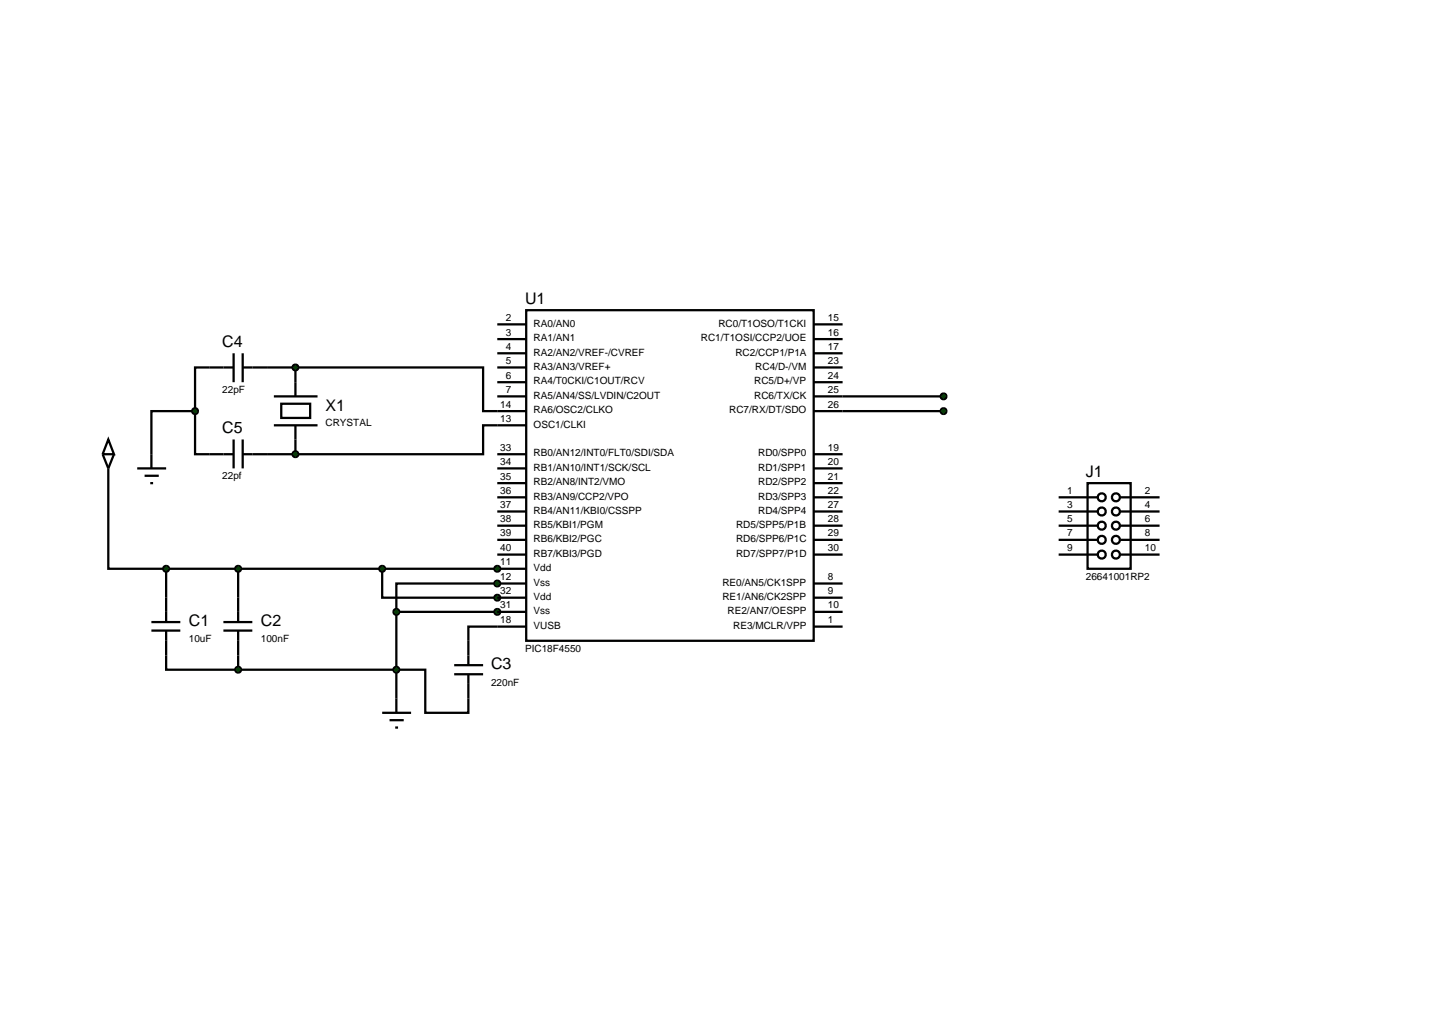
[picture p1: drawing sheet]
<svg xmlns="http://www.w3.org/2000/svg" width="257mm" height="180mm" viewBox="0 0 257 180" stroke-linecap="round" stroke-linejoin="round" font-family="sans-serif">
<g fill="none" stroke="#000" stroke-width=".4">
<path d="M87.7 57.2h5.1M87.7 59.8h5.1M92.8 54.7h50.7v58.3h-50.7zM143.5 57.2h5.1M143.5 59.8h5.1M34.4 72.5v7.6h2.5M34.4 72.5h-7.7v7.6M36.9 64.8h-2.5v7.7M47.1 64.8h5M52.1 64.8h33.1v7.7h7.6M52.1 64.8v2.6M52.1 77.5v2.6"/>
<path d="M87.7 69.9h5.1M87.7 64.8h5.1M87.7 62.3h5.1M87.7 67.4h5.1M92.8 75h-7.6v5.1h-33.1M143.5 69.9h22.9M143.5 72.5h22.9M143.5 64.8h5.1M143.5 62.3h5.1M143.5 67.4h5.1M19.1 82.6v17.7h10.2M47.1 80.1h5"/>
<path d="M87.7 80.1h5.1M87.7 82.6h5.1M87.7 85.2h5.1M87.7 87.7h5.1M87.7 90.2h5.1M87.7 92.7h5.1M87.7 95.2h5.1M87.7 97.8h5.1M143.5 80.1h5.1M143.5 82.6h5.1M143.5 85.2h5.1M143.5 87.7h5.1"/>
<path d="M143.5 90.2h5.1M143.5 92.7h5.1M143.5 95.2h5.1M143.5 97.8h5.1M29.3 115.6v2.5h12.7M29.3 100.3h58.4M29.3 100.3v5.1M42 118.1h33v7.6h7.6v-2.5M42 100.3v5.1M42 115.6v2.5M67.4 100.3v5.1h20.3M69.9 107.9h17.8"/>
<path d="M69.9 107.9v15.3M87.7 102.9h-17.8v5M92.8 110.5h-10.2v2.5M143.5 107.9h5.1M143.5 110.5h5.1M143.5 102.9h5.1M143.5 105.4h5.1"/>
</g>
<g fill="#004000" stroke="#000" stroke-width=".4">
<path d="M166.1 69.5l.3-.1-.5 .5zM166.4 69.4l.4 .2 .1 .3zM166.9 69.9l-.1 .3-.4 .2zM165.9 69.9l.5 .5-.4-.2z"/>
<path d="M166.1 72.1l.3-.1-.5 .5zM166.4 72l.4 .2 .1 .3zM166.4 73l.5-.5-.1 .3zM165.9 72.5l.5 .5-.4-.2z"/>
</g>
<g fill="#004000">
<path d="M166.4 69.4l.5 .5-.5 .5-.5-.5z"/>
<path d="M166.4 72l.5 .5-.5 .5-.5-.5z"/>
</g>
<path d="M87.7 100.3h5.1M87.7 102.9h5.1" fill="none" stroke="#000" stroke-width=".4"/>
<g fill="#004000" stroke="#000" stroke-width=".4">
<path d="M87.3 102.6l.4-.2-.5 .5zM87.7 102.4l.3 .1 .2 .4zM87.7 103.4l.5-.5-.2 .4zM87.2 102.9l.5 .5-.3-.1z"/>
<path d="M87.3 100l.4-.2-.5 .5zM87.7 99.8l.4 .2 .1 .3zM87.7 100.8l.5-.5-.2 .4zM87.2 100.3l.5 .5-.3-.1z"/>
<path d="M87.4 105l.3-.1-.5 .5zM87.7 104.9l.3 .1 .2 .4zM87.7 105.9l.5-.5-.2 .4zM87.2 105.4l.5 .5-.3-.1z"/>
<path d="M87.3 107.6l.4-.2-.5 .5zM87.7 107.4l.3 .1 .2 .4zM87.7 108.4l.5-.5-.1 .3zM87.2 107.9l.5 .5-.4-.2z"/>
</g>
<g fill="#004000">
<path d="M87.2 102.9l.5-.5 .5 .5-.5 .5z"/>
<path d="M87.2 100.3l.5-.5 .5 .5-.5 .5z"/>
<path d="M87.7 104.9l.5 .5-.5 .5-.5-.5z"/>
<path d="M87.2 107.9l.5-.5 .5 .5-.5 .5z"/>
</g>
<path d="M19.1 77.5l1 2.6h-2zM18.1 80.1l1 2.5 1-2.5M87.7 105.4h5.1M87.7 107.9h5.1" fill="none" stroke="#000" stroke-width=".4"/>
<path d="M67 100l.4-.2-.5 .5zM67.4 99.8l.3 .1 .2 .4zM67.4 100.8l.5-.5-.2 .4zM66.9 100.3l.5 .5-.4-.2z" fill="#004000" stroke="#000" stroke-width=".4"/>
<path d="M67.4 99.8l.5 .5-.5 .5-.5-.5z" fill="#004000"/>
<path d="M67.4 125.7h5.1M68.7 127h2.5M69.7 128.3h.5M69.9 123.2v2.5" fill="none" stroke="#000" stroke-width=".4"/>
<path d="M69.5 107.6l.4-.2-.5 .5zM69.9 107.4l.4 .2 .1 .3zM70.4 107.9l-.1 .3-.4 .2zM69.4 107.9l.5 .5-.3-.1z" fill="#004000" stroke="#000" stroke-width=".4"/>
<path d="M69.4 107.9l.5-.5 .5 .5-.5 .5z" fill="#004000"/>
<path d="M26.7 109.7h5.1M26.7 111.2h5.1M29.3 105.4v4.3M29.3 111.2v4.4M39.4 109.7h5.1M39.4 111.2h5.1M42 105.4v4.3M42 111.2v4.4" fill="none" stroke="#000" stroke-width=".4"/>
<g fill="#004000" stroke="#000" stroke-width=".4">
<path d="M28.9 100l.4-.2-.5 .5zM29.3 99.8l.4 .2 .1 .3zM29.3 100.8l.5-.5-.2 .4zM28.8 100.3l.5 .5-.3-.1z"/>
<path d="M41.6 100l.4-.2-.5 .5zM42 99.8l.4 .2 .1 .3zM42 100.8l.5-.5-.2 .4zM41.5 100.3l.5 .5-.3-.1z"/>
<path d="M41.7 117.7l.3-.1-.5 .5zM42 117.6l.3 .1 .2 .4zM42.5 118.1l-.2 .4-.3 .1zM41.5 118.1l.5 .5-.4-.2z"/>
<path d="M69.6 117.7l.3-.1-.5 .5zM69.9 117.6l.4 .2 .1 .3zM70.4 118.1l-.1 .3-.4 .2zM69.4 118.1l.5 .5-.3-.1z"/>
</g>
<g fill="#004000">
<path d="M29.3 99.8l.5 .5-.5 .5-.5-.5z"/>
<path d="M42 99.8l.5 .5-.5 .5-.5-.5z"/>
<path d="M42 117.6l.5 .5-.5 .5-.5-.5z"/>
<path d="M69.4 118.1l.5-.5 .5 .5-.5 .5z"/>
</g>
<g fill="none" stroke="#000" stroke-width=".4">
<path d="M36.9 64.8h4.3M41.2 62.3v5.1M41.2 77.5v5.1M42.8 62.3v5.1M42.8 77.5v5.1M42.8 64.8h4.3M48.3 75h7.7M48.3 69.9h7.7M49.6 71.2h5.1v2.5h-5.1zM52.1 67.4v2.5M52.1 75v2.5M36.9 80.1h4.3"/>
<path d="M42.8 80.1h4.3M80.1 117.3h5.1M80.1 118.9h5.1M82.6 113v4.3M82.6 118.9v4.3"/>
</g>
<g fill="#004000" stroke="#000" stroke-width=".4">
<path d="M51.7 79.8l.4-.2-.5 .5zM52.1 79.6l.4 .2 .1 .3zM52.1 80.6l.5-.5-.1 .3zM51.6 80.1l.5 .5-.4-.2z"/>
<path d="M51.7 64.5l.4-.2-.5 .5zM52.1 64.3l.4 .2 .1 .3zM52.1 65.3l.5-.5-.1 .3zM51.6 64.8l.5 .5-.4-.2z"/>
</g>
<g fill="#004000">
<path d="M52.1 79.6l.5 .5-.5 .5-.5-.5z"/>
<path d="M52.1 64.3l.5 .5-.5 .5-.5-.5z"/>
</g>
<path d="M24.2 82.6h5.1M25.5 83.9h2.5M26.5 85.2h.5M26.7 80.1v2.5" fill="none" stroke="#000" stroke-width=".4"/>
<path d="M34 72.2l.4-.2-.5 .5zM34.4 72l.4 .2 .1 .3zM34.4 73l.5-.5-.1 .3zM33.9 72.5l.5 .5-.3-.1z" fill="#004000" stroke="#000" stroke-width=".4"/>
<path d="M33.9 72.5l.5-.5 .5 .5-.5 .5z" fill="#004000"/>
<g fill="none" stroke="#000" stroke-width=".4">
<path d="M186.7 87.7h6.8M186.7 90.2h6.8M186.7 92.7h6.8M186.7 95.2h6.8M186.7 97.8h6.8M191.8 85.2h7.6v15.1h-7.6zM197.6 87.7h6.9M197.6 90.2h6.9M197.6 92.7h6.9M197.6 95.2h6.9M197.6 97.8h6.9"/>
<circle cx="194.3" cy="95.2" r=".7"/>
<circle cx="194.3" cy="90.2" r=".7"/>
<circle cx="194.3" cy="92.7" r=".7"/>
<circle cx="194.3" cy="97.8" r=".7"/>
<circle cx="194.3" cy="87.7" r=".7"/>
<circle cx="196.8" cy="95.2" r=".7"/>
<circle cx="196.8" cy="90.2" r=".7"/>
<circle cx="196.8" cy="92.7" r=".7"/>
<circle cx="196.8" cy="97.8" r=".7"/>
<circle cx="196.8" cy="87.7" r=".7"/>
</g>
<g font-size="2.8">
<text x="92.6" y="53.6">U1</text>
<text x="39.2" y="61.2">C4</text>
<text x="39.2" y="76.4">C5</text>
<text x="57.4" y="72.5">X1</text>
<text x="191.5" y="84.1">J1</text>
<text x="33.3" y="110.5">C1</text>
<text x="46" y="110.5">C2</text>
<text x="86.6" y="118.1">C3</text>
</g>
<g font-size="1.8">
<text x="89.2" y="56.6">2</text>
<text x="89.2" y="59.2">3</text>
<text x="94.1" y="57.6">RA0/AN0</text>
<text x="126.7" y="57.6">RC0/T1OSO/T1CKI</text>
<text x="146" y="56.6">15</text>
<text x="146" y="59.2">16</text>
<text x="89.2" y="61.7">4</text>
<text x="89.2" y="64.2">5</text>
<text x="94.1" y="60.2">RA1/AN1</text>
<text x="94.1" y="62.7">RA2/AN2/VREF-/CVREF</text>
<text x="94.1" y="65.2">RA3/AN3/VREF+</text>
<text x="123.6" y="60.2">RC1/T1OSI/CCP2/UOE</text>
<text x="129.7" y="62.7">RC2/CCP1/P1A</text>
<text x="133.2" y="65.2">RC4/D-/VM</text>
<text x="146" y="61.7">17</text>
<text x="146" y="64.2">23</text>
<text x="39.2" y="69.3">22pF</text>
<text x="88.2" y="71.9">14</text>
<text x="89.2" y="66.8">6</text>
<text x="89.2" y="69.3">7</text>
<text x="94.1" y="67.8">RA4/T0CKI/C1OUT/RCV</text>
<text x="94.1" y="70.3">RA5/AN4/SS/LVDIN/C2OUT</text>
<text x="133" y="67.8">RC5/D+/VP</text>
<text x="133" y="70.3">RC6/TX/CK</text>
<text x="146" y="66.8">24</text>
<text x="146" y="69.3">25</text>
<text x="146" y="71.9">26</text>
<text x="57.4" y="75.2">CRYSTAL</text>
<text x="88.2" y="74.4">13</text>
<text x="94.1" y="72.9">RA6/OSC2/CLKO</text>
<text x="94.1" y="75.4">OSC1/CLKI</text>
<text x="128.6" y="72.9">RC7/RX/DT/SDO</text>
<text x="88.2" y="79.5">33</text>
<text x="88.2" y="82">34</text>
<text x="94.1" y="80.5">RB0/AN12/INT0/FLT0/SDI/SDA</text>
<text x="94.1" y="83">RB1/AN10/INT1/SCK/SCL</text>
<text x="133.7" y="80.5">RD0/SPP0</text>
<text x="133.7" y="83">RD1/SPP1</text>
<text x="146" y="79.5">19</text>
<text x="146" y="82">20</text>
<text x="39.2" y="84.5">22pf</text>
<text x="88.2" y="84.6">35</text>
<text x="88.2" y="87.1">36</text>
<text x="88.2" y="89.6">37</text>
<text x="94.1" y="85.6">RB2/AN8/INT2/VMO</text>
<text x="94.1" y="88.1">RB3/AN9/CCP2/VPO</text>
<text x="133.7" y="85.6">RD2/SPP2</text>
<text x="133.7" y="88.1">RD3/SPP3</text>
<text x="146" y="84.6">21</text>
<text x="146" y="87.1">22</text>
<text x="146" y="89.6">27</text>
<text x="188.2" y="87.1">1</text>
<text x="188.2" y="89.6">3</text>
<text x="201.9" y="87.1">2</text>
<text x="201.9" y="89.6">4</text>
<text x="88.2" y="92.1">38</text>
<text x="88.2" y="94.6">39</text>
<text x="94.1" y="90.6">RB4/AN11/KBI0/CSSPP</text>
<text x="94.1" y="93.1">RB5/KBI1/PGM</text>
<text x="94.1" y="95.6">RB6/KBI2/PGC</text>
<text x="129.8" y="93.1">RD5/SPP5/P1B</text>
<text x="129.8" y="95.6">RD6/SPP6/P1C</text>
<text x="133.7" y="90.6">RD4/SPP4</text>
<text x="146" y="92.1">28</text>
<text x="146" y="94.6">29</text>
<text x="188.2" y="92.1">5</text>
<text x="188.2" y="94.6">7</text>
<text x="201.9" y="92.1">6</text>
<text x="201.9" y="94.6">8</text>
<text x="88.2" y="97.2">40</text>
<text x="88.2" y="99.7">11</text>
<text x="94.1" y="98.2">RB7/KBI3/PGD</text>
<text x="94.1" y="100.7">Vdd</text>
<text x="129.8" y="98.2">RD7/SPP7/P1D</text>
<text x="146" y="97.2">30</text>
<text x="188.2" y="97.2">9</text>
<text x="201.9" y="97.2">10</text>
<text x="88.2" y="102.3">12</text>
<text x="88.2" y="104.8">32</text>
<text x="88.2" y="107.3">31</text>
<text x="94.1" y="103.3">Vss</text>
<text x="94.1" y="105.8">Vdd</text>
<text x="127.4" y="103.3">RE0/AN5/CK1SPP</text>
<text x="127.4" y="105.8">RE1/AN6/CK2SPP</text>
<text x="146" y="102.3">8</text>
<text x="146" y="104.8">9</text>
<text x="146" y="107.3">10</text>
<text x="191.5" y="102.2">26641001RP2</text>
<text x="33.3" y="113.2">10uF</text>
<text x="46" y="113.2">100nF</text>
<text x="88.2" y="109.9">18</text>
<text x="94.1" y="110.9">VUSB</text>
<text x="94.1" y="108.3">Vss</text>
<text x="128.3" y="108.3">RE2/AN7/OESPP</text>
<text x="129.3" y="110.9">RE3/MCLR/VPP</text>
<text x="146" y="109.9">1</text>
<text x="92.6" y="114.9">PIC18F4550</text>
<text x="86.6" y="120.9">220nF</text>
</g>
</svg>
